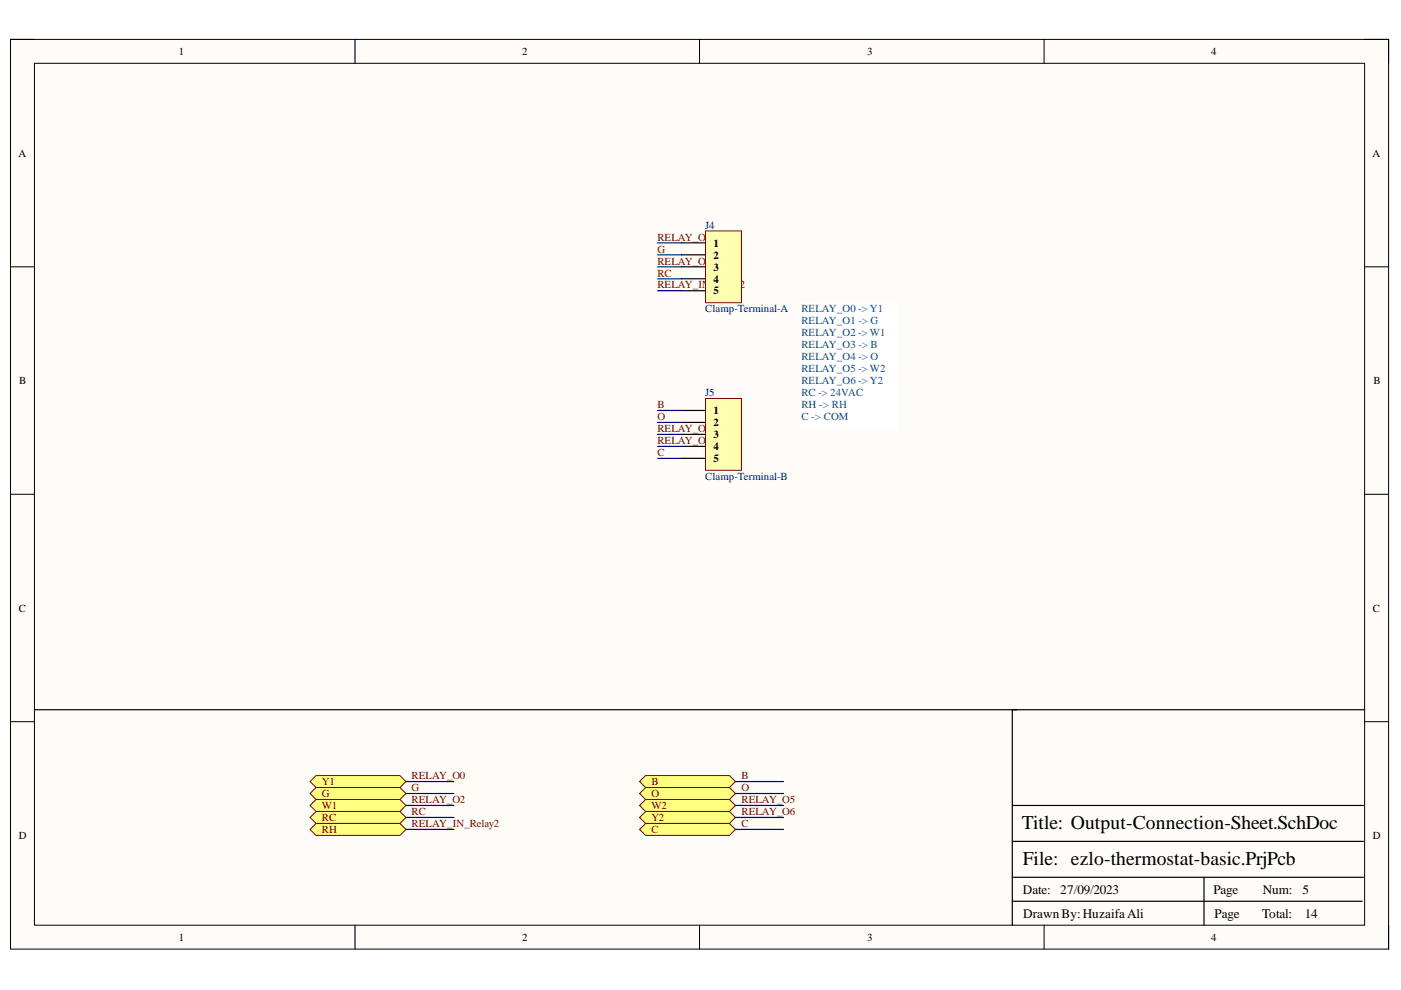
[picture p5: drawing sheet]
<svg xmlns="http://www.w3.org/2000/svg" width="297mm" height="210mm" viewBox="0 0 297 210" stroke-linecap="round" stroke-linejoin="round" font-family="sans-serif">
<path d="M2.2 8.4h292.2v192.8h-292.2z" fill-rule="evenodd" fill="#fffcf8"/>
<path d="M2.2 8.4h292.2v192.8h-292.2z" fill="none" stroke="#000" stroke-width=".21"/>
<path d="M7.3 13.4h282v182.8h-282z" fill-rule="evenodd" fill="#fffcf8"/>
<g fill="none" stroke="#000" stroke-width=".21">
<path d="M2.2 8.3h5.1M7.3 13.4h282v182.8h-282zM75.3 8.3v5.1M148.3 8.3v5.1M221.4 8.4v5M289.3 8.4h5.1v5M2.2 56.6h5.1M289.3 56.6h5.1M2.2 104.8h5.1M289.3 104.8h5.1M2.2 153h5.1M289.3 153h5.1"/>
<path d="M75.3 196.2v5M148.3 196.2v5M221.4 196.2v5M294.4 196.2v5"/>
</g>
<path d="M7.3 150.5h282M214.6 150.5v45.7M214.6 178.4h74.5M214.6 170.8h74.5M214.6 191.1h74.2M214.6 186h74.5M255.3 186v10.2" fill="none" stroke="#000" stroke-width=".25"/>
<path d="M65.7 165.7l1.3-1.3h17.8l1.3 1.3-1.3 1.3h-17.8z" fill-rule="evenodd" fill="#ffff80"/>
<path d="M65.7 165.7l1.3-1.3h17.8l1.3 1.3-1.3 1.3h-17.8z" fill="none" stroke="#800000" stroke-width=".21"/>
<path d="M67 167h17.8l1.3 1.2-1.3 1.3h-17.8l-1.3-1.3z" fill-rule="evenodd" fill="#ffff80"/>
<path d="M67 167h17.8l1.3 1.2-1.3 1.3h-17.8l-1.3-1.3z" fill="none" stroke="#800000" stroke-width=".21"/>
<path d="M65.7 170.8l1.3-1.3h17.8l1.3 1.3-1.3 1.3h-17.8z" fill-rule="evenodd" fill="#ffff80"/>
<path d="M65.7 170.8l1.3-1.3h17.8l1.3 1.3-1.3 1.3h-17.8z" fill="none" stroke="#800000" stroke-width=".21"/>
<path d="M65.7 173.3l1.3-1.2h17.8l1.3 1.2-1.3 1.3h-17.8z" fill-rule="evenodd" fill="#ffff80"/>
<path d="M65.7 173.3l1.3-1.2h17.8l1.3 1.2-1.3 1.3h-17.8z" fill="none" stroke="#800000" stroke-width=".21"/>
<path d="M65.7 175.9l1.3-1.3h17.8l1.3 1.3-1.3 1.2h-17.8z" fill-rule="evenodd" fill="#ffff80"/>
<path d="M65.7 175.9l1.3-1.3h17.8l1.3 1.3-1.3 1.2h-17.8z" fill="none" stroke="#800000" stroke-width=".21"/>
<path d="M135.6 165.7l1.3-1.3h17.8l1.2 1.3-1.2 1.3h-17.8z" fill-rule="evenodd" fill="#ffff80"/>
<path d="M135.6 165.7l1.3-1.3h17.8l1.2 1.3-1.2 1.3h-17.8z" fill="none" stroke="#800000" stroke-width=".21"/>
<path d="M135.6 168.2l1.3-1.2h17.8l1.2 1.2-1.2 1.3h-17.8z" fill-rule="evenodd" fill="#ffff80"/>
<path d="M135.6 168.2l1.3-1.2h17.8l1.2 1.2-1.2 1.3h-17.8z" fill="none" stroke="#800000" stroke-width=".21"/>
<path d="M135.6 170.8l1.3-1.3h17.8l1.2 1.3-1.2 1.3h-17.8z" fill-rule="evenodd" fill="#ffff80"/>
<path d="M135.6 170.8l1.3-1.3h17.8l1.2 1.3-1.2 1.3h-17.8z" fill="none" stroke="#800000" stroke-width=".21"/>
<path d="M135.6 173.3l1.3-1.2h17.8l1.2 1.2-1.2 1.3h-17.8z" fill-rule="evenodd" fill="#ffff80"/>
<path d="M135.6 173.3l1.3-1.2h17.8l1.2 1.2-1.2 1.3h-17.8z" fill="none" stroke="#800000" stroke-width=".21"/>
<path d="M135.6 175.9l1.3-1.3h17.8l1.2 1.3-1.2 1.2h-17.8z" fill-rule="evenodd" fill="#ffff80"/>
<path d="M135.6 175.9l1.3-1.3h17.8l1.2 1.3-1.2 1.2h-17.8z" fill="none" stroke="#800000" stroke-width=".21"/>
<path d="M169.9 64.2h20.3v26.6h-20.3z" fill-rule="evenodd" fill="#fff"/>
<path d="M169.9 64.2h20.3v26.6h-20.3z" fill="none" stroke="#fff" stroke-width=".21"/>
<path d="M149.6 49h7.6v15.2h-7.6z" fill-rule="evenodd" fill="#ffffb0"/>
<path d="M149.6 49h7.6v15.2h-7.6z" fill="none" stroke="#800000" stroke-width=".21"/>
<path d="M144.5 51.5h5.1M144.5 54h5.1M144.5 56.6h5.1M144.5 59.1h5.1M144.5 61.6h5.1" fill="none" stroke="#000" stroke-width=".25"/>
<path d="M149.6 84.5h7.6v15.2h-7.6z" fill-rule="evenodd" fill="#ffffb0"/>
<path d="M149.6 84.5h7.6v15.2h-7.6z" fill="none" stroke="#800000" stroke-width=".21"/>
<path d="M144.5 87h5.1M144.5 89.6h5.1M144.5 92.1h5.1M144.5 94.6h5.1M144.5 97.2h5.1" fill="none" stroke="#000" stroke-width=".25"/>
<g fill="none" stroke="#000080" stroke-width=".25">
<path d="M139.4 51.5h5.1M139.4 54h5.1M139.4 56.6h5.1M139.4 59.1h5.1M139.4 61.6h5.1M139.4 87h5.1M139.4 89.6h5.1M139.4 92.1h5.1M139.4 94.6h5.1M139.4 97.2h5.1M86.1 165.7h10.1M86.1 168.2h10.1"/>
<path d="M86.1 170.8h10.1M86.1 173.3h10.1M86.1 175.9h10.1M155.9 165.7h10.2M155.9 168.2h10.2M155.9 170.8h10.2M155.9 173.3h10.2M155.9 175.9h10.2"/>
</g>
<g font-size="4.1">
<text x="216.7" y="175.7">Title: Output-Connection-Sheet.SchDoc</text>
<text x="216.8" y="183.3">File: ezlo-thermostat-basic.PrjPcb</text>
</g>
<g font-size="2.8">
<text x="216.8" y="189.5">Date:</text>
<text x="224.8" y="189.5">27/09/2023</text>
<text x="257.3" y="189.5">Page</text>
<text x="267.7" y="189.5">Num:</text>
<text x="276.1" y="189.5">5</text>
<text x="216.9" y="194.6">DrawnBy:HuzaifaAli</text>
<text x="257.5" y="194.6">Page</text>
<text x="267.6" y="194.6">Total:</text>
<text x="276.6" y="194.6">14</text>
</g>
<g font-size="2.3">
<text x="37.9" y="11.7">1</text>
<text x="110.7" y="11.7">2</text>
<text x="183.9" y="11.7">3</text>
<text x="256.8" y="11.7">4</text>
<text x="3.9" y="33.3">A</text>
<text x="291" y="33.3">A</text>
<text x="151.3" y="52.3">1</text>
<text x="151.3" y="54.8">2</text>
<text x="151.3" y="57.4">3</text>
<text x="151.3" y="59.9">4</text>
<text x="151.3" y="62.4">5</text>
<text x="4.1" y="81.4">B</text>
<text x="291.2" y="81.4">B</text>
<text x="151.3" y="87.8">1</text>
<text x="151.3" y="90.4">2</text>
<text x="151.3" y="92.9">3</text>
<text x="151.3" y="95.5">4</text>
<text x="151.3" y="98">5</text>
<text x="4" y="129.7">C</text>
<text x="291.1" y="129.7">C</text>
<text x="4" y="177.9">D</text>
<text x="291.1" y="177.9">D</text>
<text x="37.9" y="199.5">1</text>
<text x="110.7" y="199.5">2</text>
<text x="183.9" y="199.5">3</text>
<text x="256.8" y="199.5">4</text>
</g>
<g font-size="2.3" fill="#800000">
<text x="139.4" y="51">RELAY_O</text>
<text x="139.4" y="53.6">G</text>
<text x="149.6" y="51">0</text>
<text x="139.4" y="56.1">RELAY_O</text>
<text x="139.4" y="58.6">RC</text>
<text x="149.6" y="56.1">2</text>
<text x="139.4" y="61.2">RELAY_IN_Relay2</text>
<text x="139.4" y="86.5">B</text>
<text x="139.4" y="89.1">O</text>
<text x="139.4" y="91.7">RELAY_O</text>
<text x="139.4" y="94.2">RELAY_O</text>
<text x="149.6" y="91.7">5</text>
<text x="149.6" y="94.2">6</text>
<text x="139.4" y="96.7">C</text>
<text x="68.2" y="166.5">Y1</text>
<text x="87.3" y="165.2">RELAY_O0</text>
<text x="87.3" y="167.8">G</text>
<text x="138.1" y="166.5">B</text>
<text x="157.2" y="165.2">B</text>
<text x="157.2" y="167.8">O</text>
<text x="68.2" y="169">G</text>
<text x="68.2" y="171.6">W1</text>
<text x="87.3" y="170.3">RELAY_O2</text>
<text x="87.3" y="172.8">RC</text>
<text x="138.1" y="169">O</text>
<text x="138.1" y="171.6">W2</text>
<text x="157.2" y="170.3">RELAY_O5</text>
<text x="157.2" y="172.8">RELAY_O6</text>
<text x="68.2" y="174.1">RC</text>
<text x="68.2" y="176.6">RH</text>
<text x="87.3" y="175.4">RELAY_IN_Relay2</text>
<text x="138.1" y="174.1">Y2</text>
<text x="138.1" y="176.6">C</text>
<text x="157.2" y="175.4">C</text>
</g>
<g font-size="2.3" fill="#000080">
<text x="149.5" y="48.5">J4</text>
<text x="149.5" y="66.2">Clamp-Terminal-A</text>
<text x="149.5" y="84">J5</text>
<text x="149.5" y="101.8">Clamp-Terminal-B</text>
</g>
<g font-size="2.3" fill="#0b5394">
<text x="169.9" y="66.2">RELAY_O0 -&gt; Y1</text>
<text x="169.9" y="68.8">RELAY_O1 -&gt; G</text>
<text x="169.9" y="71.3">RELAY_O2 -&gt; W1</text>
<text x="169.9" y="73.8">RELAY_O3 -&gt; B</text>
<text x="169.9" y="76.4">RELAY_O4 -&gt; O</text>
<text x="169.9" y="78.9">RELAY_O5 -&gt; W2</text>
<text x="169.9" y="81.4">RELAY_O6 -&gt; Y2</text>
<text x="169.9" y="84">RC -&gt; 24VAC</text>
<text x="169.9" y="86.5">RH -&gt; RH</text>
<text x="169.9" y="89.1">C -&gt; COM</text>
</g>
</svg>
